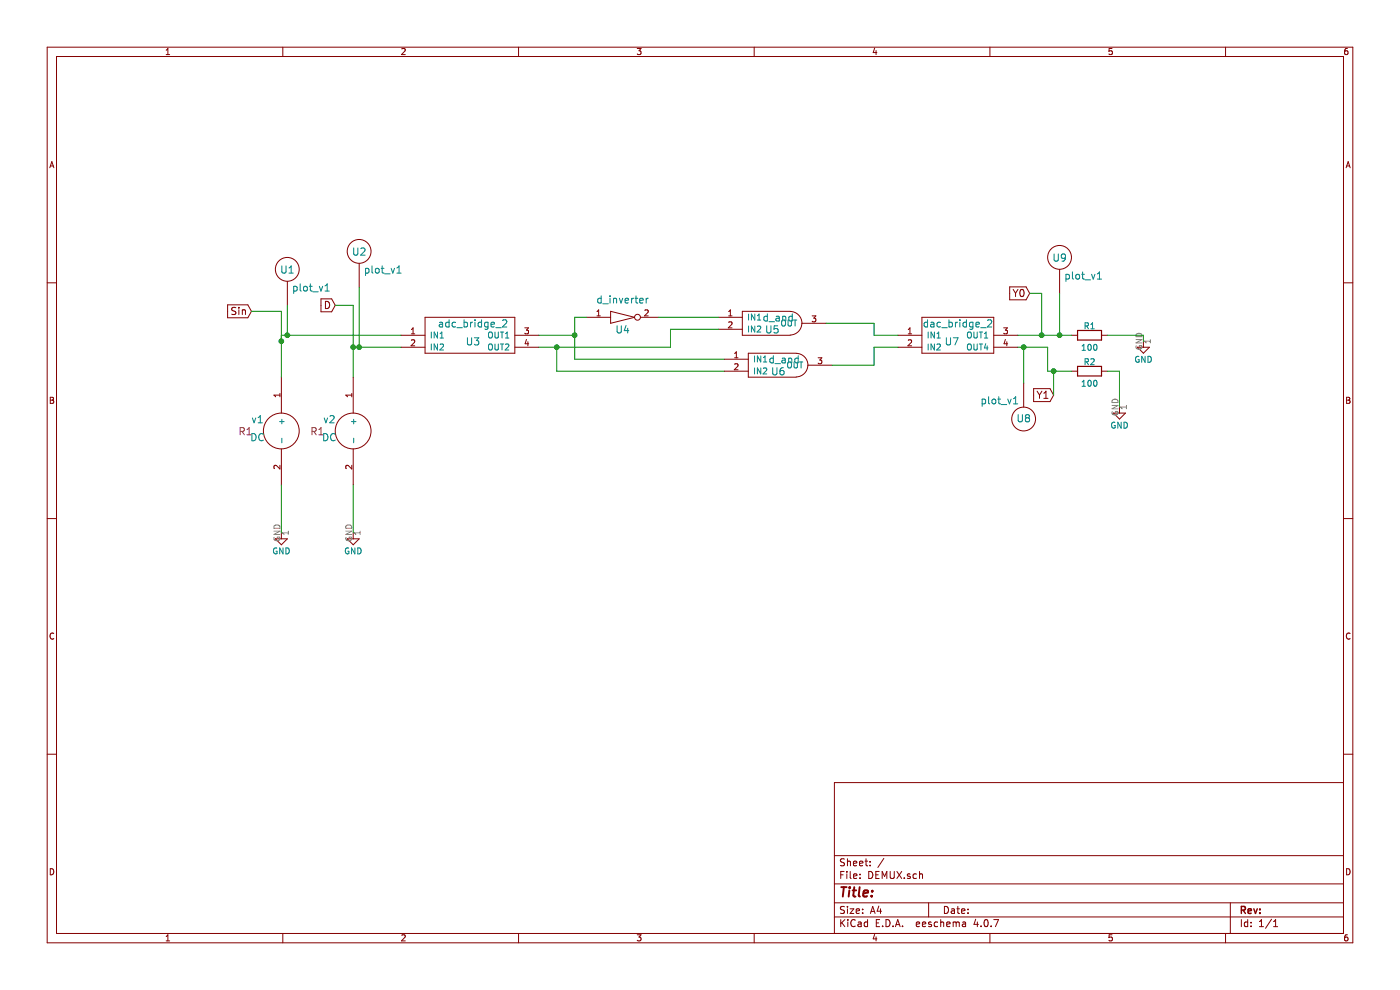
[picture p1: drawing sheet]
EESchema Schematic File Version 2
LIBS:adc-dac
LIBS:memory
LIBS:xilinx
LIBS:microcontrollers
LIBS:dsp
LIBS:microchip
LIBS:analog_switches
LIBS:motorola
LIBS:texas
LIBS:intel
LIBS:audio
LIBS:interface
LIBS:digital-audio
LIBS:philips
LIBS:display
LIBS:cypress
LIBS:siliconi
LIBS:opto
LIBS:atmel
LIBS:contrib
LIBS:power
LIBS:eSim_Plot
LIBS:transistors
LIBS:conn
LIBS:eSim_User
LIBS:regul
LIBS:74xx
LIBS:cmos4000
LIBS:eSim_Analog
LIBS:eSim_Devices
LIBS:eSim_Digital
LIBS:eSim_Hybrid
LIBS:eSim_Miscellaneous
LIBS:eSim_Power
LIBS:eSim_Sources
LIBS:eSim_Subckt
LIBS:eSim_Nghdl
EELAYER 25 0
EELAYER END
$Descr A4 11693 8268
encoding utf-8
Sheet 1 1
Title ""
Date ""
Rev ""
Comp ""
Comment1 ""
Comment2 ""
Comment3 ""
Comment4 ""
$EndDescr
$Comp
L d_and U5
U 1 1
P 6450 2750
F 0 "U5" H 6450 2750 60  0000 C CNN
F 1 "d_and" H 6500 2850 60  0000 C CNN
F 2 "" H 6450 2750 60  0000 C CNN
F 3 "" H 6450 2750 60  0000 C CNN
	1    6450 2750
	1    0    0    -1  
$EndComp
$Comp
L d_and U6
U 1 1
P 6500 3100
F 0 "U6" H 6500 3100 60  0000 C CNN
F 1 "d_and" H 6550 3200 60  0000 C CNN
F 2 "" H 6500 3100 60  0000 C CNN
F 3 "" H 6500 3100 60  0000 C CNN
	1    6500 3100
	1    0    0    -1  
$EndComp
$Comp
L d_inverter U4
U 1 1
P 5200 2650
F 0 "U4" H 5200 2550 60  0000 C CNN
F 1 "d_inverter" H 5200 2800 60  0000 C CNN
F 2 "" H 5250 2600 60  0000 C CNN
F 3 "" H 5250 2600 60  0000 C CNN
	1    5200 2650
	1    0    0    -1  
$EndComp
$Comp
L adc_bridge_2 U3
U 1 1
P 3950 2850
F 0 "U3" H 3950 2850 60  0000 C CNN
F 1 "adc_bridge_2" H 3950 3000 60  0000 C CNN
F 2 "" H 3950 2850 60  0000 C CNN
F 3 "" H 3950 2850 60  0000 C CNN
	1    3950 2850
	1    0    0    -1  
$EndComp
$Comp
L dac_bridge_2 U7
U 1 1
P 7950 2850
F 0 "U7" H 7950 2850 60  0000 C CNN
F 1 "dac_bridge_2" H 8000 3000 60  0000 C CNN
F 2 "" H 7950 2850 60  0000 C CNN
F 3 "" H 7950 2850 60  0000 C CNN
	1    7950 2850
	1    0    0    -1  
$EndComp
$Comp
L DC v1
U 1 1
P 2350 3600
F 0 "v1" H 2150 3700 60  0000 C CNN
F 1 "DC" H 2150 3550 60  0000 C CNN
F 2 "R1" H 2050 3600 60  0000 C CNN
F 3 "" H 2350 3600 60  0000 C CNN
	1    2350 3600
	1    0    0    -1  
$EndComp
$Comp
L DC v2
U 1 1
P 2950 3600
F 0 "v2" H 2750 3700 60  0000 C CNN
F 1 "DC" H 2750 3550 60  0000 C CNN
F 2 "R1" H 2650 3600 60  0000 C CNN
F 3 "" H 2950 3600 60  0000 C CNN
	1    2950 3600
	1    0    0    -1  
$EndComp
$Comp
L eSim_R R1
U 1 1
P 9050 2850
F 0 "R1" H 9100 2980 50  0000 C CNN
F 1 "100" H 9100 2800 50  0000 C CNN
F 2 "" H 9100 2830 30  0000 C CNN
F 3 "" V 9100 2900 30  0000 C CNN
	1    9050 2850
	1    0    0    -1  
$EndComp
$Comp
L eSim_R R2
U 1 1
P 9050 3150
F 0 "R2" H 9100 3280 50  0000 C CNN
F 1 "100" H 9100 3100 50  0000 C CNN
F 2 "" H 9100 3130 30  0000 C CNN
F 3 "" V 9100 3200 30  0000 C CNN
	1    9050 3150
	1    0    0    -1  
$EndComp
$Comp
L plot_v1 U1
U 1 1
P 2400 2750
F 0 "U1" H 2400 3250 60  0000 C CNN
F 1 "plot_v1" H 2600 3100 60  0000 C CNN
F 2 "" H 2400 2750 60  0000 C CNN
F 3 "" H 2400 2750 60  0000 C CNN
	1    2400 2750
	1    0    0    -1  
$EndComp
$Comp
L plot_v1 U2
U 1 1
P 3000 2600
F 0 "U2" H 3000 3100 60  0000 C CNN
F 1 "plot_v1" H 3200 2950 60  0000 C CNN
F 2 "" H 3000 2600 60  0000 C CNN
F 3 "" H 3000 2600 60  0000 C CNN
	1    3000 2600
	1    0    0    -1  
$EndComp
$Comp
L plot_v1 U9
U 1 1
P 8850 2650
F 0 "U9" H 8850 3150 60  0000 C CNN
F 1 "plot_v1" H 9050 3000 60  0000 C CNN
F 2 "" H 8850 2650 60  0000 C CNN
F 3 "" H 8850 2650 60  0000 C CNN
	1    8850 2650
	1    0    0    -1  
$EndComp
$Comp
L plot_v1 U8
U 1 1
P 8550 3000
F 0 "U8" H 8550 3500 60  0000 C CNN
F 1 "plot_v1" H 8750 3350 60  0000 C CNN
F 2 "" H 8550 3000 60  0000 C CNN
F 3 "" H 8550 3000 60  0000 C CNN
	1    8550 3000
	-1   0    0    1   
$EndComp
$Comp
L GND #PWR01
U 1 1
P 9350 3400
F 0 "#PWR01" H 9350 3150 50  0001 C CNN
F 1 "GND" H 9350 3250 50  0000 C CNN
F 2 "" H 9350 3400 50  0001 C CNN
F 3 "" H 9350 3400 50  0001 C CNN
	1    9350 3400
	1    0    0    -1  
$EndComp
$Comp
L GND #PWR02
U 1 1
P 9550 2850
F 0 "#PWR02" H 9550 2600 50  0001 C CNN
F 1 "GND" H 9550 2700 50  0000 C CNN
F 2 "" H 9550 2850 50  0001 C CNN
F 3 "" H 9550 2850 50  0001 C CNN
	1    9550 2850
	1    0    0    -1  
$EndComp
$Comp
L GND #PWR03
U 1 1
P 2950 4450
F 0 "#PWR03" H 2950 4200 50  0001 C CNN
F 1 "GND" H 2950 4300 50  0000 C CNN
F 2 "" H 2950 4450 50  0001 C CNN
F 3 "" H 2950 4450 50  0001 C CNN
	1    2950 4450
	1    0    0    -1  
$EndComp
$Comp
L GND #PWR04
U 1 1
P 2350 4450
F 0 "#PWR04" H 2350 4200 50  0001 C CNN
F 1 "GND" H 2350 4300 50  0000 C CNN
F 2 "" H 2350 4450 50  0001 C CNN
F 3 "" H 2350 4450 50  0001 C CNN
	1    2350 4450
	1    0    0    -1  
$EndComp
Wire Wire Line
	2950 4050 2950 4450
Wire Wire Line
	2350 4450 2350 4050
Wire Wire Line
	2950 2550 2950 3150
Wire Wire Line
	2950 2900 3350 2900
Wire Wire Line
	2350 3150 2350 2800
Wire Wire Line
	2350 2800 3350 2800
Wire Wire Line
	2400 2550 2400 2800
Connection ~ 2400 2800
Wire Wire Line
	3000 2400 3000 2900
Connection ~ 3000 2900
Text GLabel 2100 2600 0    60   Input ~ 0
Sin
Text GLabel 2800 2550 0    60   Input ~ 0
D
Wire Wire Line
	2800 2550 2950 2550
Connection ~ 2950 2900
Wire Wire Line
	2100 2600 2350 2600
Wire Wire Line
	2350 2600 2350 2850
Connection ~ 2350 2850
Wire Wire Line
	4500 2800 4800 2800
Wire Wire Line
	4800 2650 4800 3000
Wire Wire Line
	4800 2650 4900 2650
Wire Wire Line
	5500 2650 6000 2650
Wire Wire Line
	4800 3000 6050 3000
Connection ~ 4800 2800
Wire Wire Line
	4500 2900 5600 2900
Wire Wire Line
	5600 2900 5600 2750
Wire Wire Line
	5600 2750 6000 2750
Wire Wire Line
	6050 3100 4650 3100
Wire Wire Line
	4650 3100 4650 2900
Connection ~ 4650 2900
Wire Wire Line
	6900 2700 7300 2700
Wire Wire Line
	7300 2700 7300 2800
Wire Wire Line
	7300 2800 7500 2800
Wire Wire Line
	7500 2900 7300 2900
Wire Wire Line
	7300 2900 7300 3050
Wire Wire Line
	7300 3050 6950 3050
Wire Wire Line
	8950 2800 8500 2800
Wire Wire Line
	8500 2900 8750 2900
Wire Wire Line
	8750 2900 8750 3100
Wire Wire Line
	8750 3100 8950 3100
Wire Wire Line
	9350 3400 9350 3100
Wire Wire Line
	9350 3100 9250 3100
Wire Wire Line
	9550 2850 9550 2800
Wire Wire Line
	9550 2800 9250 2800
Wire Wire Line
	8850 2450 8850 2800
Connection ~ 8850 2800
Wire Wire Line
	8550 2900 8550 3200
Connection ~ 8550 2900
Text GLabel 8600 2450 0    60   Input ~ 0
Y0
Text GLabel 8800 3300 0    60   Input ~ 0
Y1
Wire Wire Line
	8600 2450 8700 2450
Wire Wire Line
	8700 2450 8700 2800
Connection ~ 8700 2800
Wire Wire Line
	8800 3300 8800 3100
Connection ~ 8800 3100
$EndSCHEMATC
